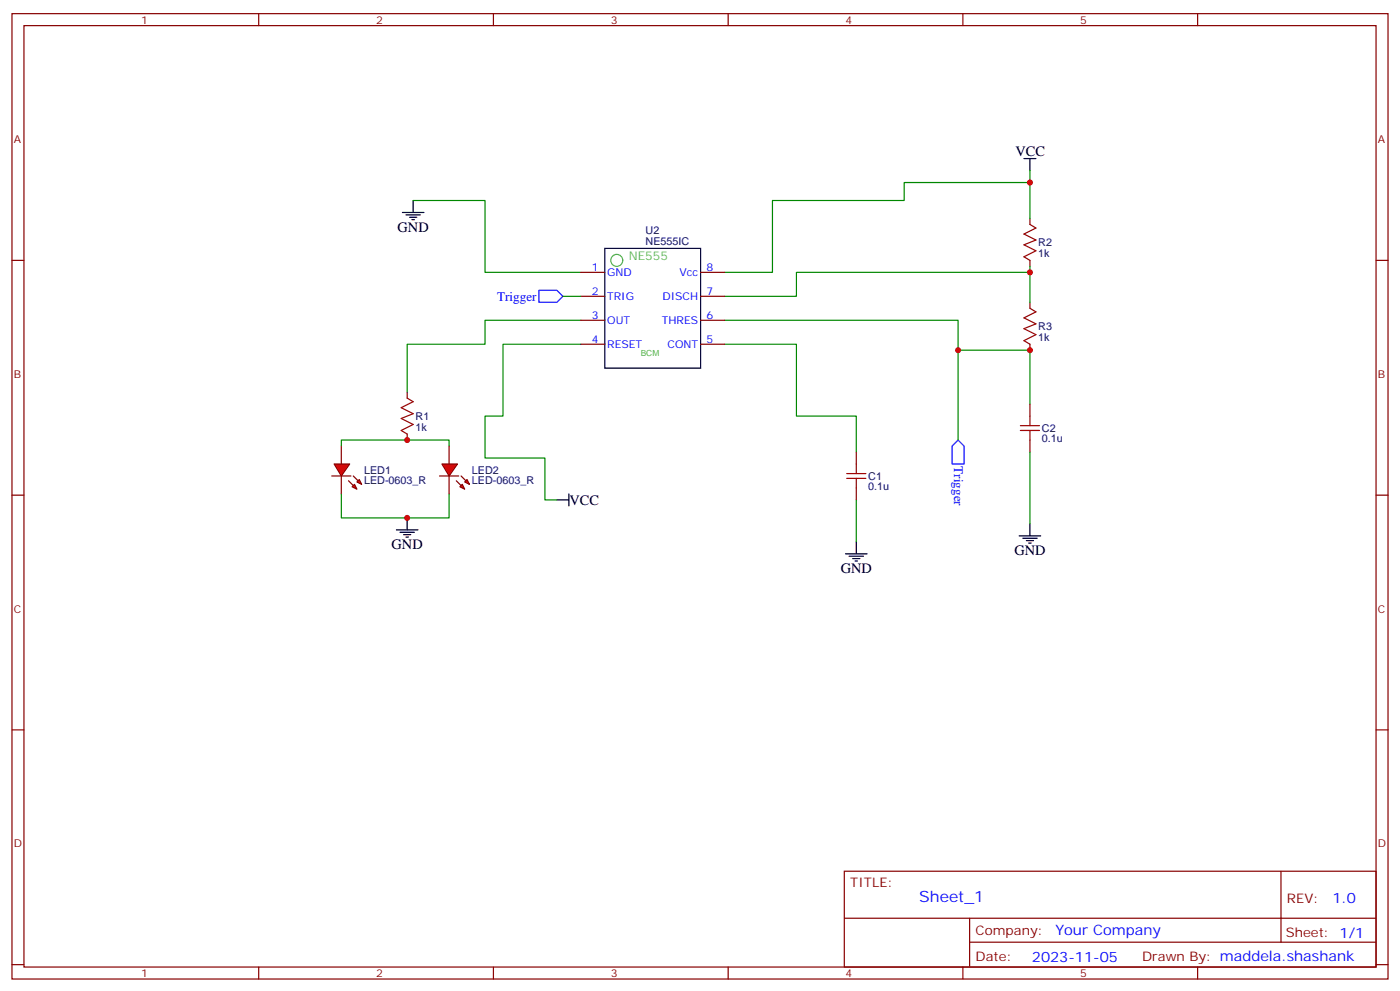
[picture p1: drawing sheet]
<svg xmlns="http://www.w3.org/2000/svg" width="412mm" height="292mm" viewBox="0 0 412 292" stroke-linecap="round" stroke-linejoin="round" font-family="sans-serif">
<g fill="none" stroke="#870000" stroke-width=".35">
<path d="M3.5 4h405.4v284.4h-405.4zM7.1 7.5h398.2v277.3h-398.2zM76.2 4v3.5M145.3 4v3.5M214.5 4v3.5M283.6 4v3.5M352.8 4v3.5M3.5 76.7h3.6M405.3 76.7h3.6M119.9 115.5v1.8M119.9 127.8v1.8M3.5 145.8h3.6"/>
<path d="M405.3 145.8h3.6M3.5 215h3.6M405.3 215h3.6M248.7 256.6h156.6v28.2h-156.6zM377.3 256.6v20.9M248.7 270.5h156.5M285.6 277.5h119.6M285.6 270.5v14.1M3.5 284.1h3.6M76.2 284.8v3.6M145.3 284.8v3.6M214.5 284.8v3.6"/>
<path d="M283.6 284.8v3.6M352.8 284.8v3.6M405.3 284.1h3.6"/>
</g>
<path d="M121.7 59.1v3.5M118.5 62.6h6.4M119.6 63.3h4.2M120.6 64h2.2M121.4 64.7h.7" fill="none" stroke="#000" stroke-width=".35"/>
<path d="M121.7 59.1h21.2v21.1h28.2" fill="none" stroke="#008700" stroke-width=".35"/>
<path d="M158.7 85.5h5.3l1.8 1.8-1.8 1.7h-5.3z" fill="none" stroke="#00f" stroke-width=".35"/>
<path d="M119.9 117.3l1.8 1-3.5 1.8 3.5 1.7-3.5 1.5 3.5 1.7-3.5 1.8 1.7 1" fill="none" stroke="#a10000" stroke-width=".35"/>
<g fill="#f00" stroke="#870000" stroke-width=".35">
<path d="M98.4 136.7h4.6l-2.5 3.5z"/>
<path d="M97.7 140.2h5.7z"/>
</g>
<g fill="#870000" stroke="#870000" stroke-width=".35">
<path d="M104.1 140.2l1.4 1.4z"/>
<path d="M102.7 141.6l1.4 1.4z"/>
</g>
<g fill="#f00" stroke="#870000" stroke-width=".35">
<path d="M105.1 142l.7-.7 .7 1.4z"/>
<path d="M104.4 142.7l.7 1.4-1.4-.7z"/>
</g>
<path d="M100.5 131.4v5.3M100.5 140.2v5.3" fill="none" stroke="#870000" stroke-width=".35"/>
<g fill="#f00" stroke="#870000" stroke-width=".35">
<path d="M130.2 136.7h4.6l-2.5 3.5z"/>
<path d="M129.5 140.2h5.6z"/>
</g>
<g fill="#870000" stroke="#870000" stroke-width=".35">
<path d="M135.8 140.2l1.4 1.4z"/>
<path d="M134.4 141.6l1.4 1.4z"/>
</g>
<g fill="#f00" stroke="#870000" stroke-width=".35">
<path d="M136.9 142l.7-.7 .7 1.4z"/>
<path d="M135.5 143.4l.7-.7 .7 1.4z"/>
</g>
<g fill="none" stroke="#870000" stroke-width=".35">
<path d="M303.4 64.3v1.8M303.4 76.7v1.8M171.1 80.2h7.1M171.1 87.3h7.1M171.1 94.3h7.1M206.4 80.2h7M206.4 87.3h7M206.4 94.3h7M303.4 89v1.8M171.1 101.4h7.1M206.4 101.4h7M303.4 101.4v1.8"/>
<path d="M303.4 119v3.6M132.3 131.4v5.3M252.2 133.1v3.6M303.4 129.6v3.5M132.3 140.2v5.3M252.2 143.7v3.5"/>
</g>
<g fill="none" stroke="#008700" stroke-width=".35">
<path d="M303.4 53.8h-37.1v5.3h-38.8v21.1h-14.1M303.4 50.2v14.1M303.4 78.5v10.5M165.8 87.3h5.3M171.1 94.3h-28.2v7.1h-23v14.1M213.4 94.3h68.8v35.3M303.4 80.2h-68.8v7.1h-21.2M171.1 101.4h-22.9v21.2h-5.3v12.3h17.6v12.3h3.5M213.4 101.4h21.2v21.2h17.6v10.5M282.2 103.2h21.2v15.8M100.5 131.4v-1.8h31.8v1.8M303.4 133.1v21.2"/>
<path d="M100.5 145.5v7h31.8v-7M252.2 147.2v12.4"/>
</g>
<g fill="none" stroke="#000" stroke-width=".35">
<path d="M301.6 46.7h3.6M303.4 46.7v3.5M178.2 73.2h28.2v35.2h-28.2zM116.8 156.1h6.3M117.8 156.8h4.3M118.9 157.5h2.1M119.6 158.2h.7M119.9 152.5v3.6M164 147.2h3.6M167.6 145.5v3.5M252.2 159.6v3.5M300.2 157.8h6.4"/>
<path d="M301.3 158.5h4.2M302.3 159.2h2.1M303 159.9h.7M303.4 154.3v3.5M249.1 163.1h6.3M250.1 163.8h4.3M251.2 164.5h2.1M251.9 165.2h.7"/>
</g>
<path d="M303.4 66.1l1.8 1.1-3.6 1.7 3.6 1.8-3.6 1.4 3.6 1.8-3.6 1.7 1.8 1.1M303.4 90.8l1.8 1.1-3.6 1.7 3.6 1.8-3.6 1.4 3.6 1.8-3.6 1.7 1.8 1.1M249.4 139.5h5.7M252.2 136.7v2.8M300.6 125.4h5.6M300.6 126.8h5.6M303.4 122.6v2.8M303.4 126.8v2.8M249.4 140.9h5.7M252.2 140.9v2.8" fill="none" stroke="#a10000" stroke-width=".35"/>
<path d="M282.2 129.6l1.8 1.8v5.3h-3.5v-5.3z" fill="none" stroke="#00f" stroke-width=".35"/>
<circle cx="181.7" cy="76.7" r="1.76" fill="none" stroke="#6c3" stroke-width=".35"/>
<g fill="#c00">
<circle cx="119.9" cy="129.6" r=".88"/>
<circle cx="119.9" cy="152.5" r=".88"/>
<circle cx="303.4" cy="53.8" r=".88"/>
<circle cx="303.4" cy="80.2" r=".88"/>
<circle cx="282.2" cy="103.2" r=".88"/>
<circle cx="303.4" cy="103.2" r=".88"/>
</g>
<text font-size="4.6" fill="#00f" x="270.8" y="265.6">Sheet_1</text>
<g font-size="4.2">
<text x="299.2" y="46">VCC</text>
<text x="117.1" y="68.2">GND</text>
<text x="167.7" y="148.7">VCC</text>
<text x="115.4" y="161.7">GND</text>
<text x="298.8" y="163.5">GND</text>
<text x="247.6" y="168.8">GND</text>
</g>
<g font-size="4.2" fill="#00f">
<text x="392.5" y="265.9">1.0</text>
<text x="310.9" y="275.4">Your Company</text>
<text x="304" y="283.2">2023-11-05</text>
</g>
<g font-size="3.9" fill="#00f">
<text x="146.4" y="88.5">Trigger</text>
<text x="281" y="137.4" transform="rotate(90 281 137.4)">Trigger</text>
</g>
<g font-size="3.9" fill="#800">
<text x="250.5" y="261.2">TITLE:</text>
<text x="379.1" y="265.9">REV:</text>
<text x="287.4" y="275.4">Company:</text>
<text x="378.7" y="276">Sheet: 1/1</text>
<text x="287.4" y="283.1">Date:</text>
<text x="336.4" y="283.2">Drawn By: maddela.shashank</text>
</g>
<text font-size="3.5" fill="#6c3" x="185.2" y="76.7">NE555</text>
<g font-size="3.2" fill="#800">
<text x="41.6" y="7">1</text>
<text x="110.8" y="7">2</text>
<text x="179.9" y="7">3</text>
<text x="249.1" y="7">4</text>
<text x="318.2" y="7">5</text>
<text x="4.1" y="42.1">A</text>
<text x="405.9" y="42.1">A</text>
<text x="4.1" y="111.3">B</text>
<text x="405.9" y="111.3">B</text>
<text x="4.1" y="180.4">C</text>
<text x="405.9" y="180.4">C</text>
<text x="4.1" y="249.6">D</text>
<text x="405.9" y="249.6">D</text>
<text x="41.6" y="287.8">1</text>
<text x="110.8" y="287.8">2</text>
<text x="179.9" y="287.8">3</text>
<text x="249.1" y="287.8">4</text>
<text x="318.2" y="287.8">5</text>
</g>
<g font-size="3.2" fill="#000080">
<text x="190.2" y="69">U2</text>
<text x="190.2" y="72.1">NE555IC</text>
<text x="305.9" y="75.6">1k</text>
<text x="305.9" y="72.6">R2</text>
<text x="305.9" y="100.3">1k</text>
<text x="305.9" y="97.3">R3</text>
<text x="122.4" y="123.7">R1</text>
<text x="122.4" y="126.9">1k</text>
<text x="306.9" y="130.3">0.1u</text>
<text x="306.9" y="127.3">C2</text>
<text x="107.2" y="142.7">LED-0603_R</text>
<text x="107.2" y="139.6">LED1</text>
<text x="139" y="142.7">LED-0603_R</text>
<text x="139" y="139.6">LED2</text>
<text x="255.8" y="141.3">C1</text>
<text x="255.8" y="144.4">0.1u</text>
</g>
<g font-size="3.2" fill="#00f">
<text x="174.4" y="79.9">1</text>
<text x="178.9" y="81.3">GND</text>
<text x="200.2" y="81.3">Vcc</text>
<text x="208.1" y="79.9">8</text>
<text x="174.4" y="86.9">2</text>
<text x="178.9" y="88.3">TRIG</text>
<text x="195.1" y="88.3">DISCH</text>
<text x="208.1" y="86.9">7</text>
<text x="174.4" y="94">3</text>
<text x="178.9" y="95.4">OUT</text>
<text x="194.9" y="95.4">THRES</text>
<text x="208.1" y="94">6</text>
<text x="174.4" y="101">4</text>
<text x="208.1" y="101">5</text>
<text x="178.9" y="102.4">RESET</text>
<text x="196.6" y="102.4">CONT</text>
</g>
<text font-size="2.5" fill="#6c3" x="188.7" y="104.9">BCM</text>
</svg>
